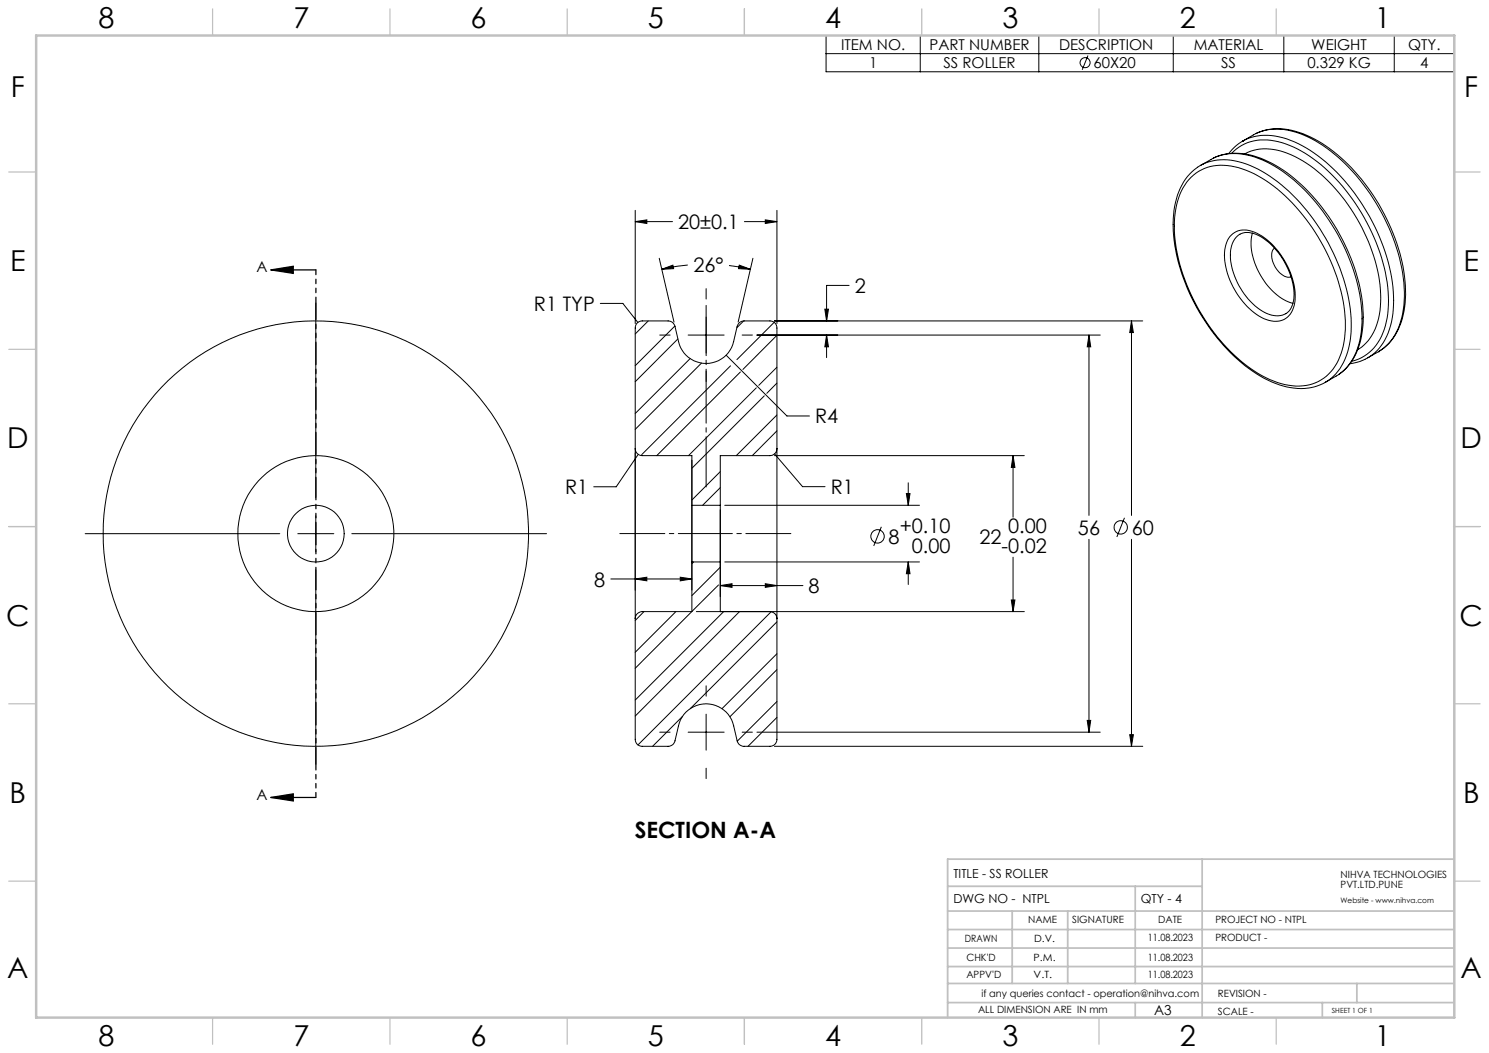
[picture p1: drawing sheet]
<svg xmlns="http://www.w3.org/2000/svg" width="420mm" height="297mm" viewBox="0 0 420 297" stroke-linecap="round" stroke-linejoin="round" font-family="sans-serif">
<g fill="none" stroke="#000" stroke-width=".28">
<path d="M233 10h177.2v10.2h-177.2zM233 15.1h177.2M259.6 10v10.2M293 10v10.2M306.9 15.7l-1.6 4M330.9 10v10.2M362.1 10v10.2M393.3 10v10.2M350.5 39.8l-1.7 1.2-2.2 2.3M350.5 39.8a15.9 15.9 0 0 1 14.6 .2 48.7 48.7 0 0 1 21.2 21 47.6 47.6 0 0 1 6.6 27.5 16.2 16.2 0 0 1-6.6 12.1 12.7 12.7 0 0 1-5.5 2M350.5 39.8h.1M354.3 37.7l-3.8 2.1"/>
<path d="M354.3 37.7a16 16 0 0 1 13.3 .3 46.8 46.8 0 0 1 20.5 19.3 49.9 49.9 0 0 1 8 27.6 16.9 16.9 0 0 1-7.3 14.3M354.3 37.6a17.5 17.5 0 0 1 15.4 1.1 49.7 49.7 0 0 1 21.5 23.1 43.4 43.4 0 0 1 4.8 26 15.7 15.7 0 0 1-7.2 11.4M179.2 59.3v32M219.1 59.3v32M336 50a13.5 13.5 0 0 1 14.4-2.3 40.6 40.6 0 0 1 18.9 15.3 50.7 50.7 0 0 1 10.2 29.9 18.1 18.1 0 0 1-5.4 13.2 14.3 14.3 0 0 1-14.9 1.4 43.8 43.8 0 0 1-19.5-17.6 48.8 48.8 0 0 1-8.4-28.6 17.5 17.5 0 0 1 4.7-11.3zM337.8 47.2a17.3 17.3 0 0 0-6.8 13.2 48.2 48.2 0 0 0 8.1 28.9 46.6 46.6 0 0 0 19.6 18.4 16.4 16.4 0 0 0 15.2 .1M337.9 47.1a14.7 14.7 0 0 1 13.6-.9 43.7 43.7 0 0 1 19.9 17 51.5 51.5 0 0 1 9.7 30.4 17.6 17.6 0 0 1-6.4 13.7l-.8 .5M338.6 46.7l3-1.7a14.9 14.9 0 0 1 13.5-.3 44.2 44.2 0 0 1 19.8 17.5 52.1 52.1 0 0 1 9.3 29 18.1 18.1 0 0 1-6.1 14.1l-4.2 2.5M342.4 44.6a17.5 17.5 0 0 1 15.4 1 48.5 48.5 0 0 1 20.1 20.5 45.6 45.6 0 0 1 6.3 27.4 16.8 16.8 0 0 1-6.6 12.1M347.4 43.2a13.4 13.4 0 0 1 14.2-3 40.5 40.5 0 0 1 19.9 16 52.6 52.6 0 0 1 10.2 28.7 18.6 18.6 0 0 1-5.4 14.5l-2.3 1.5-2.7 1M351.1 43.4a14.3 14.3 0 0 1 13.2 .3 44.6 44.6 0 0 1 19.8 20.5 41 41 0 0 1 5 24.5 13.9 13.9 0 0 1-6.1 9.9M179.2 62.5h10.5"/>
<path d="M179.2 62.5l3.3-.5v1zM185.9 72.8l4.2 18M186.7 75.9l3.1-1.1 .2 1zM194 74.8l-7.3 1.1M205.6 74.9l6.1 1M208.5 74.8l3.2 1.1-3.4-.1zM210 62.5h9.1M212.4 72.8l-4.2 18M215.9 62l3.2 .5-3.2 .5zM346.9 66.7a5.6 5.6 0 0 1 6.9-1.2 21.5 21.5 0 0 1 11.5 16.8 7.8 7.8 0 0 1-3.1 7.8 8.1 8.1 0 0 1-8.4-1.9 21.7 21.7 0 0 1-8.3-17.8l.5-2zM349 66.6a4.8 4.8 0 0 1 5.5-.4 20.2 20.2 0 0 1 10.4 18.1 4.8 4.8 0 0 1-6.9 4.4 19.3 19.3 0 0 1-10.5-13.4 9 9 0 0 1 1.5-8.7zM353.3 65.8a17.6 17.6 0 0 0 4.3 14.9 14 14 0 0 0 7.1 4.8"/>
<path d="M359.5 70a4.1 4.1 0 0 0-.1 4.8 5.1 5.1 0 0 0 4.5 3.4l.3-.1M89.1 85.4v55M169.3 85.6h6.4l4.2 5.3M182.8 90.5l-3.6 3.7M186.1 94.5h2.9M190.4 92l-11.2 11.1M191.2 95.6l-12 12.1M194.1 94.5h10.2M199.2 81.4v2.9M199.2 89.4v10.2M209.3 94.5h2.9M209.8 90.5l-1.9 1.9"/>
<path d="M213.5 94.5h96.8M218.4 90.9l-10.5 10.5M218.4 90.5h103.9M219.1 94.6l-9.5 9.6M232.7 87.2h1l-.5 3.3zM233.2 94.5l.5 3.3h-1zM233.2 94.5v6.4M239.5 80.5h-6.3v10M307.2 94.5l.5 3.3h-1zM307.2 94.5v50.9M319.2 90.5l.5 3.3h-1zM319.2 90.5v54.9"/>
<path d="M388.8 99.2h.1M388.8 99.2l-3 1.7M194.7 101.1l-15.5 15.5M197.9 102.4l-18.7 18.7M199.2 104.7v2.9M204.8 100.2l17.2 17.1h6.3M206.1 103.2l-25.1 25M208.8 104.9l-23.6 23.6M213.3 109.4l-19.1 19.1M215.6 111.7l-20.4 20.4M219.1 103.6l-5.1 5.1M219.1 117l-11.4 11.5"/>
<path d="M219.1 108.1l-2.8 2.8M179.2 126.5v-34a1.93 1.93 0 0 1 2-2h7.3a1.97 1.97 0 0 1 1.9 1.6 16.2 16.2 0 0 0 2 6.7 8 8 0 0 0 8.1 3.6 8 8 0 0 0 6.4-6.1l1-4.2a1.97 1.97 0 0 1 2-1.6h7.3a1.93 1.93 0 0 1 1.9 2v34M179.2 126.5a1.99 1.99 0 0 0 2 2h14v44M179.2 126.5v48M179.2 127.8v38.7M180 128.2l-6.2 9.1h-6.3M203.2 133l-8 8M203.2 137.5l-5 5M218.4 128.5h70.5M218.5 128l7.9 9.3h6.3M219.1 126.5a1.99 1.99 0 0 1-1.9 2h-14v14M219.1 126.5v48"/>
<path d="M219.1 121.5l-6.9 7M255.7 139.2h1l-.5 3.3zM256.2 136.2v6.3M285.8 128.5l.5 3.3h-1zM285.8 128.5v17.4M24 150.5h54.9M84 150.5h10.2M89.1 145.4v10.2M99.2 150.5h55M195.2 142.5h8v16h-8zM195.7 158.5l-.5 .5M203.2 143.8v28.7"/>
<path d="M203.2 160l-8 8M204.4 142.5h55M204.4 158.5h55M248.6 148.6l-2.1 5.4M256.2 158.5l.5 3.3h-1zM256.2 158.5v6.3M285.8 157.2v15.3M307.2 152.1v54.4M317.2 146l-2.2 5.4M319.2 152.1v58.4M89.1 160.7v54.9M172.3 163.3h22.9"/>
<path d="M179.2 174.5v34a1.93 1.93 0 0 0 2 2h7.3a1.97 1.97 0 0 0 1.9-1.6 17 17 0 0 1 2-6.7 8 8 0 0 1 8.1-3.6 8 8 0 0 1 6.4 6.1l1 4.2a1.97 1.97 0 0 0 2 1.6h7.3a1.93 1.93 0 0 0 1.9-2v-34M179.2 163.3l3.3-.5v1zM181.6 172.5l-2.4 2.5M190.6 172.5l-11.4 11.5M191.9 162.8l3.3 .5-3.3 .5zM195.1 172.5l-15.9 16M195.2 172.5h-14a1.99 1.99 0 0 0-2 2M196.4 172.5h92.5M202.7 165l-7.5 7.5M203.2 165.2h23.3M203.2 165.2l3.3-.6v1.1zM204.1 172.5l-24.9 24.9"/>
<path d="M208.6 172.5l-29.4 29.5M215.9 164.6l3.2 .6-3.2 .5zM217.2 172.5a1.99 1.99 0 0 1 1.9 2M217.5 172.5l-37.5 37.6M219.1 175.4l-24.4 24.5M285.3 169.2h1l-.5 3.3zM199.2 193.4v3M219.1 184.4l-15.4 15.5M219.1 197.9l-11.1 11.2M219.1 188.9l-13.2 13.3M186.1 206.5h2.9M192.5 202.1l-8.4 8.4"/>
<path d="M194.1 206.5h10.2M199.2 201.4v10.2M199.2 216.7v2.9M209.3 206.5h2.9M213.5 206.5h96.8M218.4 210.5h103.9M219.1 202.3l-8.1 8.2M306.7 203.2h1l-.5 3.3zM318.7 207.2h1l-.5 3.3z"/>
<circle cx="306.1" cy="17.7" r="1.41"/>
<circle cx="89.1" cy="150.5" r="8"/>
<circle cx="89.1" cy="150.5" r="22"/>
<circle cx="89.1" cy="150.5" r="60"/>
<circle cx="247.5" cy="151.3" r="1.89"/>
<circle cx="316.1" cy="148.7" r="1.89"/>
</g>
<path d="M76.4 76.1l6.3-1v2zM76.4 76.1h12.7M76.4 224.9l6.3-1v2zM76.4 224.9h12.7" fill="none" stroke="#000" stroke-width=".35"/>
<path d="M199.2 137.3v-51.2" fill="none" stroke="#000" stroke-width=".28" stroke-dasharray="15.2 1.3 1.3 1.3" stroke-dashoffset="1.1"/>
<path d="M223.1 150.5h-48.3" fill="none" stroke="#000" stroke-width=".28" stroke-dasharray="15.2 1.3 1.3 1.3" stroke-dashoffset="2.5"/>
<path d="M89.1 76.1v148.8" fill="none" stroke="#000" stroke-width=".35" stroke-dasharray="6.3 1.3 1.3 1.3 1.3 1.3" stroke-dashoffset="5"/>
<g fill="none" stroke="#c0c0c0" stroke-width=".35">
<path d="M60 2.5v7.5M110 2.5v7.5M160 2.5v7.5M210 2.5v7.5M260 2.5v7.5M310 2.5v7.5M360 2.5v7.5M2.5 48.5h7.5M410 48.5h7.5M2.5 98.5h7.5M410 98.5h7.5M2.5 148.5h7.5"/>
<path d="M410 148.5h7.5M2.5 198.5h7.5M410 198.5h7.5M2.5 248.5h7.5M410 248.5h7.5M60 287v7.5M110 287v7.5M160 287v7.5M210 287v7.5M260 287v7.5M310 287v7.5M360 287v7.5"/>
</g>
<g fill="none" stroke="#c0c0c0" stroke-width=".5">
<path d="M267.3 257h142.7M267.3 250h71.8M285.5 257v20.4M301.2 257v20.4M320.2 250v27.4M339.1 242.3v44.7M410 242.3h-142.7v44.7M267.3 272.6h142.9M267.3 267.4h142.9M267.3 262.2h142.9M267.3 277.4h142.9M382.7 277.4v5.4"/>
<path d="M267.3 282.8h142.7M320.2 282.8v4.2M373 282.8v4.2"/>
</g>
<path d="M10.2 10h400v277h-400z" fill="none" stroke="#c0c0c0" stroke-width=".7"/>
<g fill="#000">
<path d="M76.4 76.1l6.3-1v2zM76.4 224.9l6.3-1v2z"/>
<path d="M319.2 90.5l.5 3.3h-1zM318.7 207.2h1l-.5 3.3zM215.9 62l3.2 .5-3.2 .5zM179.2 62.5l3.3-.5v1zM285.8 128.5l.5 3.3h-1zM285.3 169.2h1l-.5 3.3zM191.9 162.8l3.3 .5-3.3 .5zM179.2 163.3l3.3-.5v1zM203.2 165.2l3.3-.6v1.1zM215.9 164.6l3.2 .6-3.2 .5zM255.7 139.2h1l-.5 3.3zM256.2 158.5l.5 3.3h-1zM233.2 94.5l.5 3.3h-1zM232.7 87.2h1l-.5 3.3zM208.5 74.8l3.2 1.1-3.4-.1zM186.7 75.9l3.1-1.1 .2 1zM307.2 94.5l.5 3.3h-1zM306.7 203.2h1l-.5 3.3z"/>
</g>
<g font-size="8.1">
<text x="27.8" y="8">8</text>
<text x="82.8" y="8">7</text>
<text x="132.8" y="8">6</text>
<text x="182.8" y="8">5</text>
<text x="232.8" y="8">4</text>
<text x="282.8" y="8">3</text>
<text x="332.8" y="8">2</text>
<text x="387.8" y="8">1</text>
<text x="3" y="27.2">F</text>
<text x="413" y="27.2">F</text>
<text x="2.8" y="76.5">E</text>
<text x="412.8" y="76.5">E</text>
<text x="2" y="126.5">D</text>
<text x="412" y="126.5">D</text>
<text x="1.7" y="176.5">C</text>
<text x="411.7" y="176.5">C</text>
<text x="2.7" y="226.5">B</text>
<text x="412.7" y="226.5">B</text>
<text x="2" y="275.7">A</text>
<text x="412" y="275.7">A</text>
<text x="27.8" y="295">8</text>
<text x="82.8" y="295">7</text>
<text x="132.8" y="295">6</text>
<text x="182.8" y="295">5</text>
<text x="232.8" y="295">4</text>
<text x="282.8" y="295">3</text>
<text x="332.8" y="295">2</text>
<text x="387.8" y="295">1</text>
</g>
<text font-size="6.3" x="179" y="236.3">SECTION A-A</text>
<g font-size="5.6">
<text x="191.3" y="64.6">20±0.1</text>
<text x="195.6" y="76.6">26°</text>
<text x="241.1" y="82.6">2</text>
<text x="150.6" y="87.7">R1 TYP</text>
<text x="229.9" y="119.4">R4</text>
<text x="159.4" y="139.4">R1</text>
<text x="234.3" y="139.4">R1</text>
<text x="250.7" y="153.4">8</text>
<text x="253.8" y="150.3">+0.10</text>
<text x="257.2" y="155.9">0.00</text>
<text x="276.2" y="153.4">22</text>
<text x="282.5" y="155.9">-0.02</text>
<text x="284.4" y="150.3">0.00</text>
<text x="304.1" y="150.9">56</text>
<text x="319.2" y="150.9">60</text>
<text x="167.6" y="165.4">8</text>
<text x="228.1" y="167.3">8</text>
</g>
<g font-size="4.2">
<text x="237.3" y="14.1">ITEM NO.</text>
<text x="262.2" y="14.1">PART NUMBER</text>
<text x="298.7" y="14.1">DESCRIPTION</text>
<text x="336.7" y="14.1">MATERIAL</text>
<text x="369.9" y="14.1">WEIGHT</text>
<text x="397.2" y="14.1">QTY.</text>
<text x="245.1" y="19.3">1</text>
<text x="266.1" y="19.3">SS ROLLER</text>
<text x="308.4" y="19.3">60X20</text>
<text x="344.4" y="19.3">SS</text>
<text x="368.8" y="19.3">0.329 KG</text>
<text x="400.6" y="19.3">4</text>
<text x="72.4" y="76.8">A</text>
<text x="72.4" y="225.6">A</text>
</g>
<text font-size="3.9" x="325.5" y="286.4">A3</text>
<g font-size="3.5">
<text x="268.9" y="247.6">TITLE - SS ROLLER</text>
<text x="268.9" y="254.8">DWG NO - NTPL</text>
<text x="321.8" y="254.8">QTY - 4</text>
</g>
<g font-size="2.8">
<text x="378.1" y="247.6">NIHVA TECHNOLOGIES</text>
<text x="378.1" y="250.4">PVT.LTD.PUNE</text>
<text x="290" y="260.4">NAME</text>
<text x="302.4" y="260.5">SIGNATURE</text>
<text x="326.7" y="260.5">DATE</text>
<text x="342.8" y="260.5">PROJECT NO - NTPL</text>
<text x="272.2" y="265.7">DRAWN</text>
<text x="291.7" y="265.7">D.V.</text>
<text x="323.8" y="265.5">11.08.2023</text>
<text x="342.8" y="265.5">PRODUCT -</text>
<text x="272.6" y="271.1">CHK'D</text>
<text x="272.6" y="275.8">APPV'D</text>
<text x="291.6" y="271.1">P.M.</text>
<text x="291.6" y="275.8">V.T.</text>
<text x="323.8" y="271.1">11.08.2023</text>
<text x="323.8" y="275.8">11.08.2023</text>
<text x="276.8" y="281.1">if any queries contact - operation@nihva.com</text>
<text x="343.5" y="281.1">REVISION -</text>
<text x="275.9" y="285.6">ALL DIMENSION ARE IN mm</text>
<text x="343.5" y="286.4">SCALE -</text>
</g>
<text font-size="2.1" x="378.1" y="254.8">Website - www.nihva.com</text>
<text font-size="2" x="375.7" y="285.6">SHEET 1 OF 1</text>
</svg>
